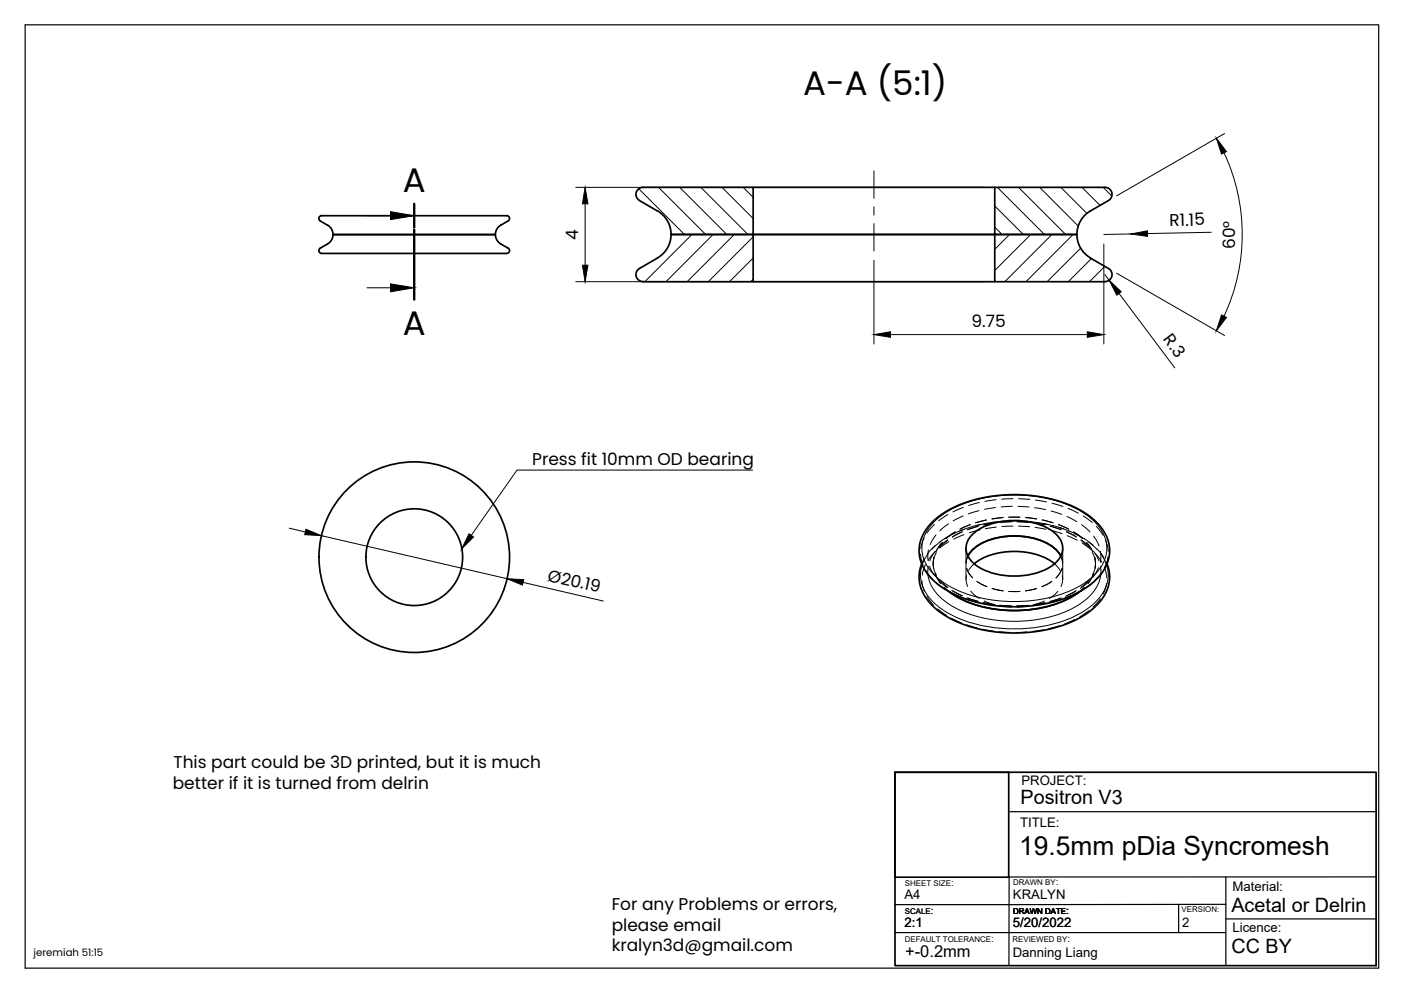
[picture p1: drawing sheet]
<svg xmlns="http://www.w3.org/2000/svg" width="297mm" height="210mm" viewBox="0 0 297 210" stroke-linecap="round" stroke-linejoin="round" font-family="sans-serif">
<!-- layer: Visible -->
<g fill="none" stroke="#000" stroke-width=".36">
<path d="M159.7 39.7h51.2M68.2 45.7h39.2M68.2 45.7a.6 .6 0 0 0-.6 .5 .6 .6 0 0 0 .3 .6l1.5 .9M69.4 51.7l-1.5 .9a.66 .66 0 0 0-.2 .9 .66 .66 0 0 0 .9 .2h37.3a3.1 3.1 0 0 0 2-.2 .6 .6 0 0 0-.2-.9M69.5 47.7a2.3 2.3 0 0 1 1.1 2M70.6 49.7h34.4M70.6 49.7a2.3 2.3 0 0 1-1.1 2M105 49.7a2.3 2.3 0 0 0 1.2 2l1.5 .9M107.4 45.7a.6 .6 0 0 1 .6 .5 .6 .6 0 0 1-.3 .6M107.7 46.9a3.7 3.7 0 0 0-2.6 2.3l-.1 .5M135.3 40.2l1-.5h23.4v10h-17.4a5.7 5.7 0 0 0-2.9-5l-3.8-2.2a1.49 1.49 0 0 1-.3-2.3zM136.3 59.7h74.6"/>
<path d="M142.3 49.7h17.4v10M142.3 49.7a5.7 5.7 0 0 1-2.9 5l-3.8 2.2a1.49 1.49 0 0 0-.7 1.7 1.49 1.49 0 0 0 1.4 1.1M159.7 49.7h51.2M210.9 49.7v10h23.4M210.9 49.7h17.4h-17.4v-10h23.4a1.49 1.49 0 0 1 1.4 1.1 1.49 1.49 0 0 1-.7 1.7l-3.8 2.2a5.8 5.8 0 0 0 0 10l3.8 2.2a1.49 1.49 0 0 1 .7 1.7 1.49 1.49 0 0 1-1.4 1.1M195.4 119.5l-.4 1.2-.1 1.4 .3 2.5 .4 1 .9 1.5 1 1.1 1.3 1.2 2.8 1.8 3.8 1.6 3.9 .9 5.1 .5 5.2-.3 4-.8 4-1.4 3.3-2 2.4-2.2 .8-1.2 .7-1.4 .4-1.6 .1-1.3-.1-.9-.5-1.6M197.7 110.7l1.9-1.6 2-1.2 3-1.3 2.8-.9 3.3-.6 3.6-.2h3l3.8 .5 3.4 .8 2.9 1.1 2.7 1.5 1.9 1.5 1.5 1.5 1.2 2.1 .5 2.3-.1 1.9-.5 1.7-.8 1.5-1.9 2.1-3 2.1-3.1 1.4-4.2 1.1-4.6 .6h-3.9l-4.5-.6-4.2-1.1-3.8-1.8-2.4-1.7-1.3-1.4-.9-1.3-.6-1.1-.4-1.5-.1-1 .1-1.7 .3-1 .7-1.6zM205.2 117.9a8.9 8.9 0 0 1 6.3-3.9 15.5 15.5 0 0 1 11.8 2l1.2 1.2 .4 .7M206 113.5a13.2 13.2 0 0 1 10.4-3.1 11 11 0 0 1 8.3 3.8 3.9 3.9 0 0 1-1.4 5.6 15.4 15.4 0 0 1-16.5 0 4 4 0 0 1-.8-6.3zM206.5 119.5a15.2 15.2 0 0 1 13.4-1.9l2.4 1 1.3 .9M201.3 125.5a24.8 24.8 0 0 0 17.8 3.7 21.2 21.2 0 0 0 9.8-3.7"/>
<circle cx="87.8" cy="118.1" r="10.3"/>
<circle cx="87.8" cy="118.1" r="20.2"/>
</g>
<!-- layer: Visible Narrow -->
<path d="M195.5 119.7a7.6 7.6 0 0 0 2.4 8 23.9 23.9 0 0 0 14.9 5.6 29.1 29.1 0 0 0 17.3-3.9 9.3 9.3 0 0 0 4.9-7.6l-.4-2.1M198.5 110.2a25.1 25.1 0 0 1 15.7-5.2 27.5 27.5 0 0 1 16.2 4.2 8.9 8.9 0 0 1 4.2 7.6 9.2 9.2 0 0 1-4.2 6.5 28 28 0 0 1-18 4.1 24.5 24.5 0 0 1-13.9-5.1 7.4 7.4 0 0 1-1.8-10zM196.7 121.8a9.2 9.2 0 0 0 5.1 6.7 28.6 28.6 0 0 0 26.5 0 9.6 9.6 0 0 0 5.1-6.7" fill="none" stroke="#000" stroke-width=".21"/>
<!-- layer: Hidden Narrow -->
<g fill="none" stroke="#000" stroke-width=".21">
<path d="M195.2 117.5l.2 1.4 .3 .9M195.9 114l-.4 1.2-.3 1.1M196.2 119.7l-.4 .9-.3 1.3M196.7 117.4l-1.2 2.4M196.8 116.6v2.3M198.1 111.2l-1.6 1.8M198.3 116.9l-1.2 2M198.4 116.9l-1.6 1.8M198.4 113.4l-1.2 2M199.3 114.9l-1.8 1.6M200.9 114.4l-1.8 1.6M201 109.1l-2 1.3"/>
<path d="M201.1 111.1l-1.9 1.5M201.2 114.8l-2 1.4M202.3 113.1l-2 1.2M204 112.7l-2.1 1.1M204.2 109.4l-2.1 1M204.2 107.6l-2.2 .9M204.4 113.4l-2.2 .9M205.7 111.8l-2.3 .8M207.4 111.6l-2.3 .7M207.6 108.3l-2.3 .7M207.7 106.5l-2.3 .7M207.8 112.3l-2.3 .7"/>
<path d="M209.1 111l-2.3 .5M210.9 110.9l-2.3 .4M211.1 107.6l-2.4 .4M211.2 106l-2.4 .3M211.2 111.8l-2.3 .3M212.7 110.5l-2.4 .3M213.9 110.5h2.4M214.5 110.6l-2.4 .1M214.6 107.4l-2.3 .1M214.8 111.5l-2.4 .1M214.8 105.7l-2.4 .1M215.7 110.6l2.3 .1"/>
<path d="M215.8 107.4l2.4 .1M215.9 111.5l2.4 .2M216 105.7l2.3 .2M217.4 110.5l2.4 .3M219.2 110.9l2.4 .4M219.4 107.6l2.3 .4M219.5 111.8l2.3 .4M219.5 106l2.4 .4M221 111l2.3 .5M222.7 111.6l2.3 .7M222.8 108.3l2.3 .8M222.9 112.5l2.3 .6"/>
<path d="M223.1 106.7l2.2 .7M224.5 111.8l2.2 .8M226.1 112.7l2.1 1.1M226.2 109.5l2.1 1.1M226.3 113.6l2.1 .9M226.5 107.8l2.1 1M227.8 113.1l2.1 1.2M229.2 114.4l1.9 1.6M229.3 111.2l1.8 1.6M229.4 115.1l1.9 1.4M229.7 109.4l1.9 1.4M230.8 114.9l1.8 1.6"/>
<path d="M231.8 116.9l1.2 2M231.9 113.7l1.1 2.1M232.2 117.3l1.4 1.9M232.5 111.6l1.4 1.9M233.3 116.9l.1 1.1-.1 1.2M233.4 117.4l1.2 2.4M234.4 114.6l.4 1.2 .1 1.1M234.9 118.1l-.7 2.2M195.5 123.1l.1 1.2 .4 1.1M196.2 120.9l1.5 1.9M196.5 126.4l1.5 1.9M196.8 120.1l-.1 1.7"/>
<path d="M197.1 120.1l1.1 2M198.6 123.6l1.9 1.4M198.8 129.1l1.9 1.4M199 123l1.8 1.6M201.5 125.6l2.2 1M201.7 131.1l2.2 1M201.8 125.2l2.1 1.1M204.8 127l2.3 .7M205 132.5l2.2 .7M205 126.8l2.3 .7M208.3 127.9l2.3 .4M208.4 133.4l2.3 .4"/>
<path d="M208.4 127.8l2.4 .4M211.8 128.5l2.4 .1M211.8 133.9l2.4 .2M211.9 128.3l2.4 .2M217.7 134l-2.3 .1M217.8 128.5l-2.4 .1M217.9 128.4l-2.4 .1M221.2 133.5l-2.3 .4M221.3 128.1l-2.4 .3M221.4 127.8l-2.4 .4M224.6 132.7l-2.2 .6M224.8 127.2l-2.3 .6"/>
<path d="M224.8 126.9l-2.3 .7M227.9 131.3l-2.2 1M228 125.4l-2.1 1M228.1 125.8l-2.2 1M230.9 129.5l-2 1.3M230.9 123.3l-1.9 1.5M231.1 123.9l-2 1.4M232.9 120.4l-1.2 2M233.3 127l-1.5 1.7M233.3 120.1l.1 1.7M233.6 121.4l-1.6 1.8M234.1 120.2l.4 1.1 .2 1.2"/>
<path d="M234.6 123.7l-.3 1.3-.4 .9"/>
</g>
<!-- layer: Hidden -->
<g fill="none" stroke="#000" stroke-width=".21">
<path d="M196 118.4l-.6 1.1M197.9 119.7l.1 1.1 .5 1.2M198 118.1l-.1 .9v1.5M198.3 115.7l-1.7 1.7M198.5 117.2l-.5 1.1-.2 1.2M199.7 115l-1.3 2M200.9 114.6l-1.7 1.6M201.2 113.7l-2 1.2M202.5 112.8l-1.9 1.4M204 112.8l-2.1 1.1M204.5 112.2l-2.2 .9M204.8 116.3v6.5"/>
<path d="M205.2 117.9l-.4 1.4M205.7 111.2l-2.2 1M206.5 119.5l-1.1 1.4M207.4 111.6l-2.3 .7M207.9 111.2l-2.3 .6M209.1 110.3l-2.3 .5M210.9 110.9l-2.4 .4M211.4 110.6l-2.3 .4M212.7 109.7l-2.4 .3M213.9 109.7h2.3M214.4 110.6l-2.3 .2M215 110.4l-2.4 .1"/>
<path d="M215.6 110.6l2.4 .2M216.2 110.5l2.3 .1M217.4 109.7l2.4 .3M219.2 110.9l2.3 .4M219.7 110.8l2.4 .4M221 110.2l2.3 .6M222.7 111.6l2.3 .7M223.2 111.5l2.3 .6M223.6 119.5l1.2 1.4M224.4 111.2l2.2 1M224.9 117.9l.4 1.5M225.3 116.3v6.5"/>
<path d="M226.1 112.8l2.1 1.1M226.6 112.6l2.2 1M227.6 112.8l1.9 1.4M229.2 114.5l1.7 1.7M229.8 114.2l1.9 1.4M230.4 115l1.3 2M231.6 117.1l.5 1.2 .2 1.1M232.1 118.1l.2 .9-.1 1.5M232.3 119.5l-.2 1.3-.5 1.1M232.6 116.4l1.5 1.9M234.6 119.3l.1 .2M198.2 121.6l1.2 2.1"/>
<path d="M199.2 122.9l1.8 1.6M200.2 124.6l1.1 .9M202 125.2l2.1 1.1M204.9 122l-.1 1.1 .4 1.2M205 120.5l.4 1.1 .8 .9M205.2 126.8l2.2 .7M205.8 125.3l.7 .8 1.1 .8M207.1 123.3l2.1 1.1M208.7 127.4l2.2 .8-2.3-.4M210.4 124.8l2.3 .5M212.1 128.5l2.4 .2M212.1 128.3l2.4 .2"/>
<path d="M213.9 125.4h2.3M218 128.5l-2.4 .2M218.1 128.3l-2.4 .2M219.8 124.8l-2.4 .5M221.4 127.4l-2.2 .8M221.6 127.8l-2.4 .4M223 123.3l-2.1 1.1M224.3 125.4l-1.8 1.5M225 126.8l-2.2 .7M225.2 120.5l-.5 1.1-.8 .9M225.2 122l.1 1.1-.4 1.2M228.2 125.2l-2.1 1.1"/>
<path d="M229.9 124.6l-1 .9M230.9 122.9l-1.7 1.6M231.9 121.6l-1.2 2.1"/>
</g>
<!-- layer: Border -->
<path d="M5.3 5.3h287v200h-287z" fill="none" stroke="#000" stroke-width=".25"/>
<!-- layer: TitleBlock -->
<path d="M189.8 163.7h102v41h-102zM189.8 163.7h24.1v22.3h-24.1z" fill="none" stroke="#000" stroke-width=".36"/>
<path d="M214.1 172.1h77.7M189.8 197.7h70.1M249.9 191.7v6M259.9 194.8h31.9M259.9 185.9v18.8M259.9 191.7l-70.1 .1M291.8 185.9h-77.8l-.1 18.8" fill="none" stroke="#000" stroke-width=".25"/>
<!-- layer: Hatching -->
<g fill="none" stroke="#000" stroke-width=".21">
<path d="M139.6 39.7l10 10M144.1 39.7l10 10M148.6 39.7l10 10M153.1 39.7l6.6 6.6M157.6 39.7l2.1 2.1M211.5 39.7l9.9 10M215.9 39.7l10 10M220.4 39.7l8.2 8.2M224.9 39.7l5.5 5.5M229.4 39.7l3.8 3.9M233.9 39.7l1.8 1.8M135.4 40l9.7 9.7"/>
<path d="M146.7 49.7l-10 10M151.2 49.7l-10 10M155.7 49.7l-10 10M159.7 50.2l-9.5 9.5M159.7 54.7l-5 5M159.7 59.2l-.5 .5M210.9 48.1l1.6 1.6M210.9 43.7l6.1 6M214.1 49.7l-3.2 3.2M218.5 49.7l-7.6 7.7M223 49.7l-10 10M227.5 49.7l-10 10"/>
<path d="M229.1 52.7l-7.1 7M231.4 54.8l-4.9 4.9M234.2 56.5l-3.2 3.2"/>
</g>
<!-- layer: Annotations -->
<path d="M87.8 48.7v14.8M87.8 43.2v5" fill="none" stroke="#000" stroke-width=".51"/>
<path d="M77.8 45.7h5M77.8 61h5M159.6 99.7h-50l-9.7 13.8" fill="none" stroke="#000" stroke-width=".21"/>
<path d="M82.8 44.9l5 .8-5 .9zM82.8 60.2l5 .8-5 .9zM99.4 113.2l1 .6-2.5 2.6z" fill="#000" stroke="#000" stroke-width=".21"/>
<!-- layer: Dimensions -->
<g fill="none" stroke="#000" stroke-width=".21">
<path d="M122.1 39.7h86.8M259.5 32.4a40.8 40.8 0 0 1 0 34.6M259.6 28.3l-22.9 13.2M122.1 59.7h86.8M124.1 43.2v13M185.3 55.2v17.7M234 51.7v21.2M234.3 58.2l.9 1.2M236.7 57.9l22.9 13.2M239.8 49.6l-5.8 .1M256.8 49.2l-13.5 .3M188.8 70.9h41.7"/>
<path d="M237.3 62.2l11.8 15.8M61.3 112l3.4 .8M68.2 113.6l39.3 9.1M110.9 123.5l17 3.9"/>
</g>
<path d="M257.9 29.3l2.1 2.8-1 .6zM123.5 56.2h1.2l-.6 3.5zM124.1 39.7l.6 3.5h-1.2zM239.8 49.6l3.5-.6v1.1zM185.3 70.9l3.5-.5v1.1zM230.5 70.4l3.5 .5-3.5 .6zM235.2 59.4l2.5 2.5-.9 .7zM259 66.8l1 .5-2.1 2.8zM64.9 112.2l3.3 1.4-3.6-.2zM107.5 122.7l3.5 .2-.2 1.2z" fill="#000" stroke="#000" stroke-width=".21"/>
<!-- layer: Center Lines -->
<path d="M185.3 36.2v5.9M185.3 43.8v1.8M185.3 47.4v5.8" fill="none" stroke="#000" stroke-width=".21"/>
<g font-size="7.2">
<text x="170.3" y="20.1">A-A (5:1)</text>
<text x="85.4" y="40.7">A</text>
<text x="85.4" y="71">A</text>
</g>
<text font-size="5.6" x="216.1" y="181.2">19.5mm pDia Syncromesh</text>
<g font-size="4.2">
<text x="216.4" y="170.6">Positron V3</text>
<text x="261.1" y="193.3">Acetal or Delrin</text>
<text x="261.1" y="202.1">CC BY</text>
</g>
<g font-size="3.6">
<text x="248" y="47.9" transform="rotate(-1 248 47.9)">R1.15</text>
<text x="122.6" y="50.9" transform="rotate(-90 122.6 50.9)">4</text>
<text x="261.9" y="52.8" transform="rotate(-90 261.9 52.8)">60°</text>
<text x="206" y="69.4">9.75</text>
<text x="246.5" y="72" transform="rotate(53 246.5 72)">R.3</text>
<text x="112.8" y="98.7">Press fit 10mm OD bearing</text>
<text x="116" y="123.1" transform="rotate(13 116 123.1)">Ø20.19</text>
<text x="36.6" y="167.3">better if it is turned from delrin</text>
<text x="36.8" y="162.9">This part could be 3D printed, but it is much</text>
<text x="129.7" y="192.9">For any Problems or errors,</text>
<text x="129.7" y="197.3">please email</text>
<text x="129.7" y="201.7">kralyn3d@gmail.com</text>
</g>
<text font-size="3.5" x="191.9" y="202.9">+-0.2mm</text>
<g font-size="2.8">
<text x="216.6" y="166.5">PROJECT:</text>
<text x="216.3" y="175.4">TITLE:</text>
<text x="191.7" y="190.6">A4</text>
<text x="214.8" y="190.6">KRALYN</text>
<text x="261.3" y="188.9">Material:</text>
<text x="191.7" y="196.6">2:1</text>
<text x="214.7" y="196.6">5/20/2022</text>
<text x="250.7" y="196.5">2</text>
<text x="261.3" y="197.6">Licence:</text>
<text x="214.7" y="203">Danning Liang</text>
</g>
<text font-size="2.2" x="7.1" y="202.6">jeremiah 51:15</text>
<g font-size="2.1">
<text x="201.6" y="187.9">:</text>
<text x="223.8" y="187.6">:</text>
<text x="197.4" y="193.7">:</text>
<text x="226.1" y="193.7">:</text>
<text x="210.1" y="199.7">:</text>
<text x="226.3" y="199.8">:</text>
</g>
<g font-size="1.7">
<text x="191.9" y="187.9">SHEET SIZE</text>
<text x="214.8" y="187.6">DRAWN BY</text>
<text x="191.9" y="193.7">SCALE</text>
<text x="214.8" y="193.7">DRAWN DATE</text>
<text x="250.5" y="193.4">VERSION:</text>
<text x="191.8" y="199.7">DEFAULT TOLERANCE</text>
<text x="214.7" y="199.8">REVIEWED BY</text>
</g>
</svg>
